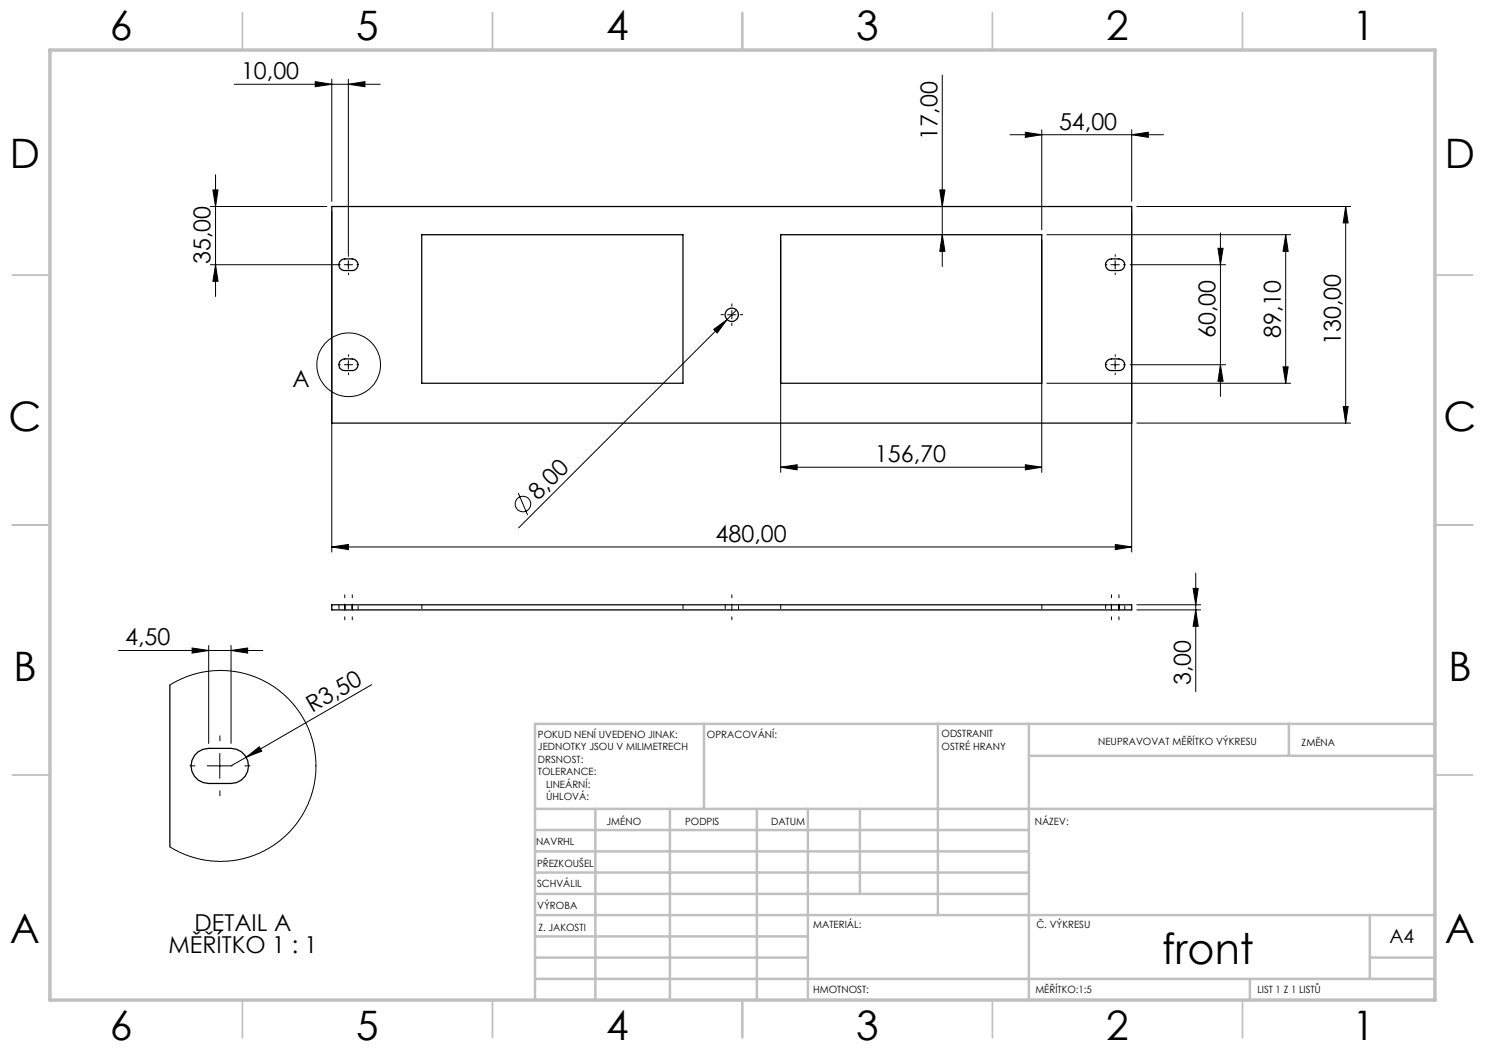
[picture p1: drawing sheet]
<svg xmlns="http://www.w3.org/2000/svg" width="297mm" height="210mm" viewBox="0 0 297 210" stroke-linecap="round" stroke-linejoin="round" font-family="sans-serif">
<g fill="none" stroke="#000" stroke-width=".2">
<path d="M46.9 16.9h29.1M63 16.3l3.4 .6-3.4 .4zM66.4 15.8v24.5M69.7 16.9l3.3-.6v1zM69.7 15.8v35M188.5 15v38.3M42.6 38h1l-.5 3.3zM43.1 35v24.3M188 38h1l-.5 3.3zM202 26.9h30.7M205.1 26.4l3.3 .5-3.3 .6zM208.4 26v20"/>
<path d="M226.3 26.9l3.4-.5v1.1zM226.3 26v14.3M42.1 52.9h25.8M42.1 41.3h23.3M43.1 52.9l.5 3.4h-1zM66.4 42.3v68.1M68.9 52.9h1.6M69.7 52.1v1.7M156.1 48v46.5M188.5 46.9l.5 3.4h-1zM208.4 48v46.5M209.4 46.9h48.7"/>
<path d="M222.2 52.9h1.7M223 52.1v1.7M226 52.9h19.1M226.3 42.3v68.1M227.4 41.3h42.7M243.6 49.7h1l-.5 3.2zM244.1 46.6v32.7M257.1 46.9v29.8M257.1 46.9l.5 3.4h-1zM269.1 41.3v43.3M269.1 41.3l.5 3.3h-1zM68.9 72.9h1.6"/>
<path d="M69.7 72.1v1.7M142.7 65.9l2.7-2-2 2.7zM145.4 63.9l-41.7 41.7M145.5 63h1.7M146.4 62.1v1.7M147.3 62l-1.9 1.9M209.4 76.7h48.7M222.2 72.9h1.7M223 72.1v1.7M226 72.9h19.1M244.1 72.9l.5 3.4h-1zM256.6 73.4h1l-.5 3.3z"/>
<path d="M103.6 98.6l1.9 4.4M156.1 93.4l3.3-.5v1.1zM156.1 93.4h52.3M205.1 92.9l3.3 .5-3.3 .6zM227.4 84.6h42.7M268.6 81.3h1l-.5 3.3zM66.4 109.4l3.3-.5v1zM66.4 109.4h159.9M223.1 108.9l3.2 .5-3.2 .5zM238.6 117.7h1l-.5 3.3zM239.1 114.6v23.8M23.7 130.1h28.9"/>
<path d="M34 137l1.3-.8 2.6-1.1 2.9-.7 2.1-.3 2.9 .1 2.3 .3 2.3 .6 2.3 1 1.9 1.1 2.1 1.6 2.2 2.3 1.2 1.7 1.1 1.9 1.1 2.8 .6 2.3 .3 2.4-.1 2.5-.3 2.6-.8 2.6-1.2 2.5-1.1 1.9-1.6 1.9-2.2 2-2.5 1.7-1.8 .9-2.5 .8-2.4 .5-2.9 .2-2.8-.3-2.5-.6-2.9-1.1-1.6-.9M38.4 129.6l3.3 .5-3.3 .5zM41.7 129.1v19.6M46.2 130.1l3.3-.5v1zM46.2 129.1v19.6M74.3 136.9l-25.1 14.5M227.4 121h12.7M227.4 122h12.7M239.1 122l.5 3.3h-1zM41.5 153.2h5M44 150.7v5M49.2 151.4l2.7-2 .5 .8z"/>
<path d="M49.2 151.4l-3 1.8"/>
<circle cx="69.7" cy="72.9" r="6.4"/>
<circle cx="104.6" cy="100.8" r="1.56"/>
</g>
<g fill="none" stroke="#000" stroke-width=".2" stroke-dasharray="15.2 1.3 1.3 1.3">
<path d="M68 52.9h-.3M69.7 54.6v.3M69.7 51.3v-.4M71.4 52.9h.3M221.4 52.9h-.4M223 54.6v.3M223 51.3v-.4M224.7 52.9h.3M68 72.9h-.3M69.7 74.6v.3M69.7 71.3v-.4M71.4 72.9h.3"/>
<path d="M144.7 62.9h-.5M146.4 61.3v-.5M146.4 64.6v.5M148 62.9h.5M221.4 72.9h-.4M223 74.6v.3M223 71.3v-.4M224.7 72.9h.3M39 153.2h-1M44 158.2v1M44 148.2v-1M49 153.2h1"/>
</g>
<path d="M69 119v5M70.5 119v5M146.4 119v5M222.3 119v5M223.8 119v5" fill="none" stroke="#000" stroke-width=".2" stroke-dasharray="15.2 1.3 1.3 1.3" stroke-dashoffset="14.6"/>
<g fill="none" stroke="#c0c0c0" stroke-width=".35">
<path d="M48.5 2.5v7.5M98.5 2.5v7.5M148.5 2.5v7.5M198.5 2.5v7.5M248.5 2.5v7.5M2.5 55h7.5M287 55h7.5M2.5 105h7.5M287 105h7.5M2.5 155h7.5M287 155h7.5M48.5 200v7.5"/>
<path d="M98.5 200v7.5M148.5 200v7.5M198.5 200v7.5M248.5 200v7.5"/>
</g>
<g fill="none" stroke="#c0c0c0" stroke-width=".5">
<path d="M140.8 144.8v17M187.6 144.8v38.2M205.8 144.8v55.2M205.8 151.2h81.2M257.8 144.8v6.4M287 144.8h-180v55.2M107 161.8h180M107 178.8h98.8M107 174.5h98.8M107 170.3h98.8M107 166h98.8M119.1 161.8v38.2"/>
<path d="M134 161.8v38.2M151.4 161.8v38.2M161.6 161.8v38.2M172 161.8v17M107 195.8h180M107 191.5h54.6M107 187.3h54.6M107 183h180M250 195.8v4.2M274 191.5h13M274 183v12.8"/>
</g>
<path d="M10 10h277v190h-277z" fill="none" stroke="#c0c0c0" stroke-width=".7"/>
<g fill="#000">
<path d="M142.7 65.9l2.7-2-2 2.7zM49.2 151.4l2.7-2 .5 .8z"/>
<path d="M69.7 16.9l3.3-.6v1zM63 16.3l3.4 .6-3.4 .4z"/>
<path d="M257.1 46.9l.5 3.4h-1zM256.6 73.4h1l-.5 3.3zM243.6 49.7h1l-.5 3.2zM244.1 72.9l.5 3.4h-1zM238.6 117.7h1l-.5 3.3zM239.1 122l.5 3.3h-1z"/>
<path d="M268.6 81.3h1l-.5 3.3zM269.1 41.3l.5 3.3h-1zM43.1 52.9l.5 3.4h-1zM42.6 38h1l-.5 3.3zM188.5 46.9l.5 3.4h-1zM188 38h1l-.5 3.3z"/>
<path d="M66.4 109.4l3.3-.5v1zM223.1 108.9l3.2 .5-3.2 .5zM156.1 93.4l3.3-.5v1.1zM205.1 92.9l3.3 .5-3.3 .6zM205.1 26.4l3.3 .5-3.3 .6zM226.3 26.9l3.4-.5v1.1zM38.4 129.6l3.3 .5-3.3 .5zM46.2 130.1l3.3-.5v1z"/>
</g>
<g fill="none" stroke="#000" stroke-width=".25">
<path d="M66.4 41.3h159.9v43.3h-159.9zM68 52.3l.3-.3a3.3 3.3 0 0 1 2.5-.2 1.16 1.16 0 0 1 .8 1.3 1.16 1.16 0 0 1-1.2 1h-1.5a1.15 1.15 0 0 1-1-.6 1.15 1.15 0 0 1 .1-1.2zM84.3 46.9h52.3v29.8h-52.3zM156.1 46.9h52.3v29.8h-52.3zM221.3 52.3l.3-.3a3.3 3.3 0 0 1 2.9 0 1.15 1.15 0 0 1 .4 1.3 1.15 1.15 0 0 1-1.1 .8h-1.5a1.15 1.15 0 0 1-1.1-.6 1.15 1.15 0 0 1 .1-1.2zM68 72.3l.3-.3a3.3 3.3 0 0 1 2.5-.1 1.16 1.16 0 0 1 .8 1.2 1.16 1.16 0 0 1-1.2 1h-1.5a1.15 1.15 0 0 1-1-.6 1.15 1.15 0 0 1 .1-1.2zM221.3 72.3l.3-.3a3.3 3.3 0 0 1 2.9 0 1.15 1.15 0 0 1 .4 1.3 1.15 1.15 0 0 1-1.1 .8h-1.5a1.15 1.15 0 0 1-1.1-.6 1.15 1.15 0 0 1 .1-1.2zM34 137v32.4M66.4 121h159.9v1h-159.9zM39.7 150.3l.9-.4 1.1-.2h4.5a3.5 3.5 0 0 1 3.5 3.5 3.5 3.5 0 0 1-3.5 3.5h-4.5a3.5 3.5 0 0 1-3.3-2.4 3.5 3.5 0 0 1 1.3-4z"/>
<circle cx="146.3" cy="63" r="1.33"/>
</g>
<g fill="none" stroke="#000" stroke-width=".2" stroke-dasharray="1.3 .6" stroke-dashoffset=".5">
<path d="M67.8 121v1M69 121v1M70.5 121v1M71.6 122v-1M84.4 121v1M136.6 121v1M145 121v1M147.7 122v-1M156.1 121v1M208.4 121v1M221.1 121v1M222.3 121v1"/>
<path d="M223.8 121v1M225 122v-1"/>
</g>
<text font-size="8.5" x="232.4" y="192.7">front</text>
<g font-size="8.1">
<text x="22" y="8">6</text>
<text x="71.2" y="8">5</text>
<text x="121.2" y="8">4</text>
<text x="171.3" y="8">3</text>
<text x="221.3" y="8">2</text>
<text x="270.5" y="8">1</text>
<text x="2" y="33.6">D</text>
<text x="289" y="33.6">D</text>
<text x="1.7" y="86.1">C</text>
<text x="288.7" y="86.1">C</text>
<text x="2.7" y="136.1">B</text>
<text x="289.7" y="136.1">B</text>
<text x="2" y="188.6">A</text>
<text x="289" y="188.6">A</text>
<text x="22" y="208">6</text>
<text x="71.2" y="208">5</text>
<text x="121.2" y="208">4</text>
<text x="171.3" y="208">3</text>
<text x="221.3" y="208">2</text>
<text x="270.5" y="208">1</text>
</g>
<g font-size="4.7">
<text x="48.2" y="15.8">10,00</text>
<text x="187.5" y="27.9" transform="rotate(-90 187.5 27.9)">17,00</text>
<text x="211.8" y="25.9">54,00</text>
<text x="42.1" y="52.8" transform="rotate(-90 42.1 52.8)">35,00</text>
<text x="243.1" y="67.7" transform="rotate(-90 243.1 67.7)">60,00</text>
<text x="256.1" y="67.7" transform="rotate(-90 256.1 67.7)">89,10</text>
<text x="268.1" y="69" transform="rotate(-90 268.1 69)">130,00</text>
<text x="58.5" y="77.5">A</text>
<text x="175" y="92.4">156,70</text>
<text x="107.6" y="100.2" transform="rotate(-45 107.6 100.2)">8,00</text>
<text x="143.1" y="108.4">480,00</text>
<text x="25" y="129.1">4,50</text>
<text x="238.1" y="137" transform="rotate(-90 238.1 137)">3,00</text>
<text x="62.4" y="142.7" transform="rotate(-30 62.4 142.7)">R3,50</text>
<text x="33.7" y="190.6">MĚŘÍTKO 1 : 1</text>
<text x="38.9" y="186.1">DETAIL A</text>
</g>
<text font-size="3.9" x="277.9" y="188.5">A4</text>
<g font-size="2">
<text x="107.6" y="147.6">POKUD NENÍ UVEDENO JINAK:</text>
<text x="141.4" y="147.6">OPRACOVÁNÍ:</text>
<text x="188.3" y="147.5">ODSTRANIT</text>
<text x="188.3" y="150">OSTRÉ HRANY</text>
<text x="219.6" y="149">NEUPRAVOVAT MĚŘÍTKO VÝKRESU</text>
<text x="260.3" y="149.2">ZMĚNA</text>
<text x="107.6" y="150.1">JEDNOTKY JSOU V MILIMETRECH</text>
<text x="107.6" y="152.6">DRSNOST:</text>
<text x="107.6" y="155.1">TOLERANCE:</text>
<text x="109.2" y="157.6">LINEÁRNÍ:</text>
<text x="109.2" y="160.1">ÚHLOVÁ:</text>
<text x="121.3" y="165">JMÉNO</text>
<text x="137" y="164.9">PODPIS</text>
<text x="154.2" y="164.9">DATUM</text>
<text x="207" y="164.9">NÁZEV:</text>
<text x="107.2" y="169.1">NAVRHL</text>
<text x="107.4" y="173.3">PŘEZKOUŠEL</text>
<text x="107.4" y="177.4">SCHVÁLIL</text>
<text x="107.5" y="181.8">VÝROBA</text>
<text x="162.6" y="185.5">MATERIÁL:</text>
<text x="207.3" y="185.5">Č. VÝKRESU</text>
<text x="107.7" y="186.1">Z. JAKOSTI</text>
<text x="162.6" y="198.5">HMOTNOST:</text>
<text x="207.1" y="198.6">MĚŘÍTKO:1:5</text>
<text x="251.5" y="198.6">LIST 1 Z 1 LISTŮ</text>
</g>
</svg>
